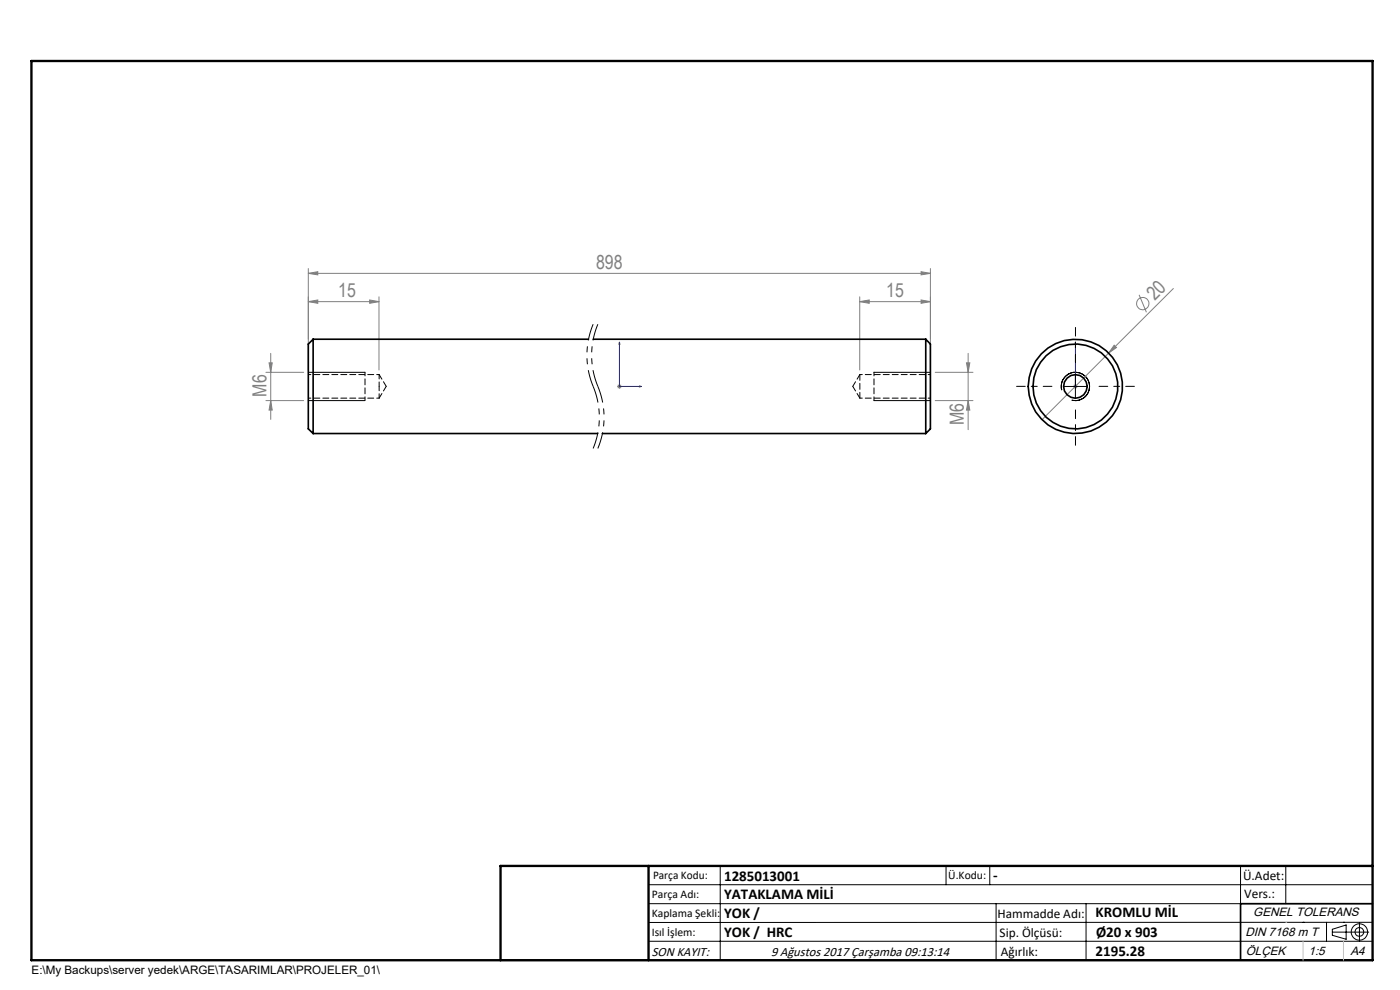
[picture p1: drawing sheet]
<svg xmlns="http://www.w3.org/2000/svg" width="297mm" height="210mm" viewBox="0 0 297 210" stroke-linecap="round" stroke-linejoin="round" font-family="sans-serif">
<g fill="none" stroke="#808080" stroke-width=".21">
<path d="M65.4 58l2-.4v.7zM65.4 57v21.5M65.4 58h132M195.4 57.6l2 .4-2 .3zM197.4 57v21.5M56.4 79h8M57.1 77h.6l-.3 2zM57.4 75v14M65.4 64l2-.4v.7zM65.4 64h15M78.4 63.6l2 .4-2 .3zM80.4 63v15.5"/>
<path d="M182.4 64l2-.4v.7zM182.4 64h15M182.4 63v15.5M195.4 63.6l2 .4-2 .3zM198.4 79h8M205 77h.7l-.3 2zM205.4 75v16.1M236.4 73.2l.5 .5-1.7 1.2zM241.7 62.5l1.5 3.7M248.9 61.2l-27.8 27.8M56.4 85h8M57.4 85l.3 2h-.6z"/>
<path d="M130.9 82h1M131.1 81.6l.7 .7M131.4 81.5v1M131.8 81.6l-.7 .7M198.4 85h8M205.4 85l.3 2h-.7zM227.6 82h1M227.8 81.6l.7 .7M228.1 81.5v1"/>
<circle cx="242.4" cy="64.4" r="1.31"/>
</g>
<path d="M125.8 68.8a17.1 17.1 0 0 0 0 13.2M126.8 68.8a17.1 17.1 0 0 0 0 13.2M125.8 82a17.1 17.1 0 0 1 0 13.1M126.8 82a17.1 17.1 0 0 1 0 13.1" fill="none" stroke="#000" stroke-width=".21" stroke-dasharray="6.3 1.3 1.3 1.3 1.3 1.3" stroke-dashoffset="2.8" stroke-linecap="butt"/>
<g fill="none" stroke="#000" stroke-width=".21">
<path d="M65.4 79h12M185.4 79h12M228.1 79.5v5M65.4 85h12M185.4 85h12M225.2 82.8a2.99 2.99 0 0 1 2.7-3.8 2.99 2.99 0 0 1 3.2 3.2 2.99 2.99 0 0 1-3.7 2.7M225.6 82h5M137.6 187.7h153.6M137.6 191.7h153.6M137.6 199.7h153.6M152.8 183.7v20M200.7 183.7v4"/>
<path d="M210 183.7v4M211.3 191.7v12M230.4 191.7v12M263.2 183.7v20M272.8 183.7v8M276.4 195.6h.1M281.4 195.6v4.1M282.6 197.7h7.8M282.6 197.1l3-.9v3l-3-.8zM285 195.6h.1M288.4 195.8v3.8M291.2 195.6l-153.6 .1"/>
<circle cx="288.4" cy="197.7" r="1.74"/>
<circle cx="288.4" cy="197.7" r=".93"/>
</g>
<path d="M131.4 72.6l.1 .4h-.2zM131.4 72.6v9.4h4.7M228.1 72.6v.4v-.4M228.1 72.6v9.4M135.6 81.9l.5 .1-.5 .1zM228.1 81.9v.2zM228.1 82h.1" fill="none" stroke="#00f" stroke-width=".21"/>
<path d="M291.2 191.7h-28v12M106.2 203.7h185" fill="none" stroke="#000" stroke-width=".35"/>
<path d="M6.7 12.9h284.5v190.8h-284.5zM137.6 183.7v20M291.2 183.7h-185v20" fill="none" stroke="#000" stroke-width=".5"/>
<path d="M272.8 195.6h.1M276.4 199.7v4M285 199.7v4" fill="none" stroke="#c0c0c0" stroke-width=".21"/>
<path d="M228.2 77v-7.5M223.2 82h-7.5M228.2 87v7.5M233.2 82h7.5" fill="none" stroke="#000" stroke-width=".21" stroke-dasharray="15.2 1.3 1.3 1.3" stroke-dashoffset="13.4"/>
<path d="M185.4 79v6M77.4 85v-6" fill="none" stroke="#000" stroke-width=".21" stroke-dasharray="1.3 .6" stroke-dashoffset=".5"/>
<g fill="#00f">
<path d="M135.6 81.9l.5 .1-.5 .1zM131.4 72.6l.1 .4h-.2z"/>
<path d="M228.1 81.9v.2zM228.1 72.6v.4z"/>
</g>
<g fill="#808080">
<path d="M236.4 73.2l.5 .5-1.7 1.2z"/>
<path d="M78.4 63.6l2 .4-2 .3zM65.4 64l2-.4v.7zM195.4 63.6l2 .4-2 .3zM182.4 64l2-.4v.7z"/>
<path d="M65.4 58l2-.4v.7zM195.4 57.6l2 .4-2 .3z"/>
<path d="M57.4 85l.3 2h-.6zM57.1 77h.6l-.3 2zM205.4 85l.3 2h-.7zM205 77h.7l-.3 2z"/>
</g>
<g fill="none" stroke="#000" stroke-width=".35">
<path d="M66.4 72v20M66.4 72l-1 1v18l1 1M66.4 72h58.4M125.8 72h70.6M196.4 72v20M196.4 72l1 1v18l-1 1M66.4 92h60.4M127.8 92h68.6"/>
<circle cx="228.1" cy="82" r="10"/>
<circle cx="228.1" cy="82" r="2.5"/>
<circle cx="228.1" cy="82" r="9"/>
</g>
<path d="M182.4 79.5v5" fill="none" stroke="#000" stroke-width=".21" stroke-dasharray="1.3 .6"/>
<path d="M80.4 79.5h-15M197.4 79.5h-15M65.4 84.5h15M182.4 84.5h15" fill="none" stroke="#000" stroke-width=".21" stroke-dasharray="1.3 .6" stroke-dashoffset=".8"/>
<path d="M182.4 79.5l-1.5 2.5M80.4 84.5l1.5-2.5M81.9 82l-1.5-2.5M180.9 82l1.5 2.5" fill="none" stroke="#000" stroke-width=".21" stroke-dasharray="1.3 .6" stroke-dashoffset=".1"/>
<path d="M80.4 82v-2.5M80.4 84.5v-2.5" fill="none" stroke="#000" stroke-width=".21" stroke-dasharray="1.3 .6" stroke-dashoffset=".3"/>
<g font-size="4.1" fill="#808080">
<text x="126.4" y="57">898</text>
<text x="71.8" y="63">15</text>
<text x="188" y="63">15</text>
<text x="245" y="63.9" transform="rotate(-45 245 63.9)">20</text>
<text x="56.5" y="84.2" transform="rotate(-90 56.5 84.2)">M6</text>
<text x="204.5" y="90.2" transform="rotate(-90 204.5 90.2)">M6</text>
</g>
<g font-size="3.2">
<text x="153.6" y="186.8">1285013001</text>
<text x="153.6" y="190.8">YATAKLAMA MİLİ</text>
<text x="210.7" y="186.6">-</text>
<text x="153.6" y="194.8">YOK /</text>
<text x="232.4" y="194.5">KROMLU MİL</text>
<text x="153.6" y="198.8">YOK / HRC</text>
<text x="232.4" y="202.8">2195.28</text>
<text x="232.5" y="198.8">Ø20 x 903</text>
</g>
<g font-size="2.8">
<text x="263.7" y="186.7">Ü.Adet:</text>
<text x="263.9" y="190.5">Vers.:</text>
<text x="211.6" y="194.8">Hammadde Adı:</text>
<text x="138.3" y="202.8">SON KAYIT:</text>
<text x="163.6" y="202.8">9 Ağustos 2017 Çarşamba 09:13:14</text>
<text x="212.1" y="198.7">Sip. Ölçüsü:</text>
<text x="212.3" y="202.7">Ağırlık:</text>
</g>
<g font-size="2.6">
<text x="265.9" y="194.4">GENEL TOLERANS</text>
<text x="264.2" y="198.5">DIN 7168 m T</text>
<text x="264.3" y="202.6">ÖLÇEK</text>
<text x="277.6" y="202.6">1:5</text>
<text x="286.5" y="202.6">A4</text>
</g>
<g font-size="2.5">
<text x="138.3" y="190.5">Parça Adı:</text>
<text x="138.5" y="186.5">Parça Kodu:</text>
<text x="201.2" y="186.5">Ü.Kodu:</text>
<text x="138.3" y="194.5">Kaplama Şekli:</text>
<text x="138.3" y="198.6">Isıl İşlem:</text>
<text x="6.7" y="206.7">E:\My Backups\server yedek\ARGE\TASARIMLAR\PROJELER_01\</text>
</g>
</svg>
